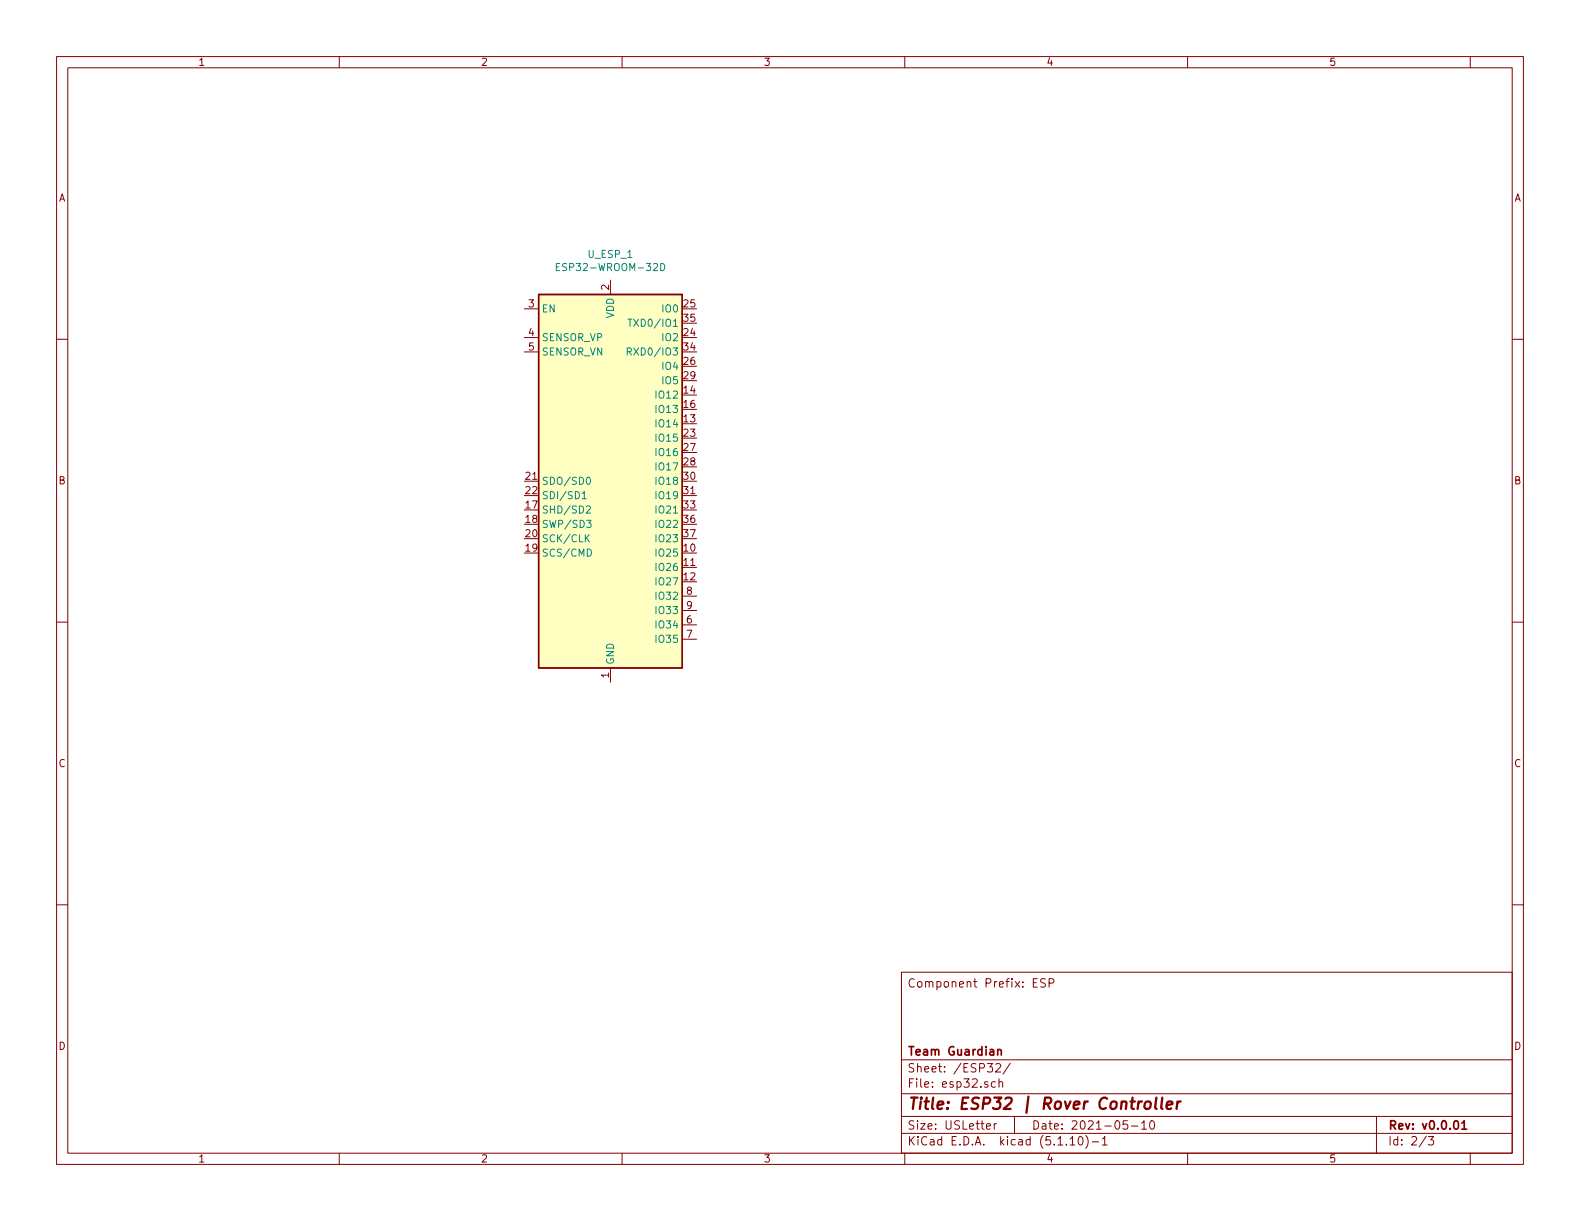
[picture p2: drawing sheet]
<svg xmlns="http://www.w3.org/2000/svg" width="279mm" height="216mm" viewBox="0 0 279 216" stroke-linecap="round" stroke-linejoin="round" font-family="sans-serif">
<g fill="none" stroke="#840000" stroke-width=".18">
<path d="M10 10h259.4v195.9h-259.4zM12 12h255.4v191.9h-255.4zM60 10v2M110 10v2M160 10v2M210 10v2M260 10v2M10 60h2M92.7 54.6h2.5M92.7 59.7h2.5M107.9 49.5v2.6M267.4 60h2"/>
<path d="M92.7 62.2h2.5M10 110h2M107.9 118.1v2.6M120.6 110.5h2.6M120.6 113h2.6M120.6 105.4h2.6M120.6 108h2.6M267.4 110h2M10 160h2M267.4 160h2M159.4 171.9h108v32h-108zM182.7 173.8h.5"/>
<path d="M183.4 173.1h-.7v1.4h.7M184.9 173.1h-.6l-.3 .2 .1 .3 .7 .4v.4l-.2 .1h-.6M185.5 173.8h.7l.2-.2-.1-.4-.2-.1h-.6v1.4M159.4 197.4h108M159.4 193.4h108M159.4 187.4h108M174.4 199.2l.8-.2-.1-.2-.4-.1-.3 .2 .1 .7h.6M174.6 188.1h.9l-.5 .5 .5 .2v.6l-.3 .2-.6-.2M175.8 198.7v1M176 191.3h-.4l-.3 .2 .1 .6 .2 .2 .4-.1M176.1 188.2l.2-.1h.4l.2 .1 .1 .3-1 1.1h1M176.2 198.7l-.3 .1-.1 .2"/>
<path d="M176.7 191.4v-.1a.37 .37 0 0 1 .6 .2v.8M176.7 190.8v1.5M178.7 188l-1.3 1.9M179.4 197.4v3M199.4 198.2h-.7l-.1 .7 .2-.1h.5l.1 .2v.5l-.2 .2-.6-.2M200.1 199.1h1.1M201.9 198.6l.4-.4v1.5M201.9 199.7h.8M203.5 198.2h.2a.8 .8 0 0 1 .5 .7 .8 .8 0 0 1-.5 .8 1 1 0 0 1-.2-1.5zM243.4 197.4v6.5M60 203.9v2M110 203.9v2"/>
<path d="M159.4 200.4h108M160 203.9v2M189.2 201.4l.5-.4v1.5M189.2 202.5h.9M190.9 201h.1a.8 .8 0 0 1 .5 .7 .8 .8 0 0 1-.5 .8 1 1 0 0 1-.1-1.5zM192 200.8a1.71 1.71 0 0 1 0 2.2M193.1 201.9h1.2M194.9 201.4l.5-.4v1.5M194.9 202.5h.9M210 203.9v2M252.2 200.9l-1.2 1.9M252.6 201h.9l-.5 .5 .4 .2v.6l-.2 .2-.6-.2"/>
<path d="M260 203.9v2"/>
</g>
<path d="M176.4 185.7l.2-.1h.4l.1 1M176.4 185.6v1M257.2 198.3l.4-.1a.94 .94 0 0 1 0 1.5l-.5-.3v-.6zM258.5 198.6l.4-.4v1.5M258.5 199.7h.9" fill="none" stroke="#840000" stroke-width=".3"/>
<path d="M202.7 194.8a.54 .54 0 0 1 .8 .3l-.1 .6a.56 .56 0 0 1-.5 .4 .56 .56 0 0 1-.5-.4v-.6zM204.5 194.1l-.2 1.7 .2 .3M205.5 194.1l-.2 1.7 .3 .3M206.3 195.4l1-.2v-.4h-.6l-.3 .2-.1 1 .2 .1 .6-.1M208.2 194.8l-.1 1.3M208.8 194.8a.54 .54 0 0 0-.6 .3" fill="none" stroke="#840000" stroke-width=".41"/>
<path d="M95.2 52.1h25.4v66h-25.4z" fill="#ffffc2" stroke="#ffffc2" stroke-width=".18"/>
<path d="M95.2 52.1h25.4v66h-25.4z" fill="none" stroke="#840000" stroke-width=".25"/>
<g fill="none" stroke="#008484" stroke-width=".18">
<path d="M98.4 47.2h.4M99 46.6h-.6v1.3h.6M111 56.4h.8M111.4 56.4v1.3M116.8 46.6a.64 .64 0 0 1 .8 .6 .64 .64 0 0 1-.8 .7zM110.9 62.2l.6-.1 .2-.1-.1-.4-.2-.1h-.5v1.3M111.2 62.2l.5 .6M102.9 87.3l.4-.4v1.3M102.9 88.2h.8M103.7 89.6l.5-.1 .2 .3-.8 .9h.8M103.7 95.1l.5 .7M103.7 92h.8l-.4 .5 .4 .1-.1 .6-.5 .1-.2-.2"/>
<path d="M103.8 84.5l.2-.1a.67 .67 0 0 1 .4 .6 .67 .67 0 0 1-.4 .6l-.3-.2v-.2zM103.9 97.1a.64 .64 0 0 1 .7 .6 .64 .64 0 0 1-.7 .6zM104.2 94.5l-.7 .8"/>
</g>
<text font-size="2.8" fill="#840000" x="160.4" y="196.2">Title: ESP32 | Rover Controller</text>
<g font-size="2.1" fill="#840000">
<text x="160.4" y="174.6">Component Prefix: ESP</text>
<text x="160.4" y="189.6">Sheet: /ESP32/</text>
<text x="160.4" y="186.6">Team Guardian</text>
<text x="160.4" y="192.3">File: esp32.sch</text>
<text x="160.4" y="202.5">KiCad E.D.A. kicad (5.1.10)-1</text>
<text x="160.4" y="199.7">Size: USLetter</text>
<text x="182.4" y="199.7">Date: 2021-05-10</text>
<text x="245.4" y="199.7">Rev: v0.0.01</text>
<text x="245.4" y="202.5">Id: 2/3</text>
</g>
<g font-size="1.8" fill="#840000">
<text x="35" y="11.6">1</text>
<text x="85" y="11.6">2</text>
<text x="135" y="11.6">3</text>
<text x="185" y="11.6">4</text>
<text x="235" y="11.6">5</text>
<text x="10.4" y="35.6">A</text>
<text x="267.8" y="35.6">A</text>
<text x="107.7" y="51.3" transform="rotate(-90 107.7 51.3)">2</text>
<text x="93.5" y="54.4">3</text>
<text x="93.5" y="59.4">4</text>
<text x="121" y="59.4">24</text>
<text x="121" y="54.4">25</text>
<text x="121" y="56.9">35</text>
<text x="93.5" y="62">5</text>
<text x="121" y="64.5">26</text>
<text x="121" y="62">34</text>
<text x="121" y="69.6">14</text>
<text x="121" y="67.1">29</text>
<text x="121" y="74.7">13</text>
<text x="121" y="72.1">16</text>
<text x="121" y="77.2">23</text>
<text x="121" y="79.8">27</text>
<text x="121" y="82.3">28</text>
<text x="10.4" y="85.6">B</text>
<text x="93" y="89.9">17</text>
<text x="93" y="84.8">21</text>
<text x="93" y="87.4">22</text>
<text x="121" y="84.8">30</text>
<text x="121" y="87.4">31</text>
<text x="121" y="89.9">33</text>
<text x="267.8" y="85.6">B</text>
<text x="93" y="92.5">18</text>
<text x="93" y="95">20</text>
<text x="121" y="92.5">36</text>
<text x="121" y="95">37</text>
<text x="93" y="97.5">19</text>
<text x="121" y="97.5">10</text>
<text x="121" y="100.1">11</text>
<text x="121" y="102.6">12</text>
<text x="121.4" y="105.2">8</text>
<text x="121.4" y="107.7">9</text>
<text x="121.4" y="110.2">6</text>
<text x="121.4" y="112.8">7</text>
<text x="107.7" y="119.9" transform="rotate(-90 107.7 119.9)">1</text>
<text x="10.4" y="135.6">C</text>
<text x="267.8" y="135.6">C</text>
<text x="10.4" y="185.6">D</text>
<text x="267.8" y="185.6">D</text>
<text x="35" y="205.5">1</text>
<text x="85" y="205.5">2</text>
<text x="135" y="205.5">3</text>
<text x="185" y="205.5">4</text>
<text x="235" y="205.5">5</text>
</g>
<g font-size="1.8" fill="#008484">
<text x="99.4" y="47.9">ESP32-WROOM-32D</text>
<text x="104.1" y="45.6">U_ESP_1</text>
<text x="95.8" y="55.2">EN</text>
<text x="108.6" y="56.3" transform="rotate(-90 108.6 56.3)">VDD</text>
<text x="112.3" y="57.8">TXD0/IO1</text>
<text x="117.3" y="55.2">IO0</text>
<text x="95.8" y="60.3">SENSOR_VP</text>
<text x="95.8" y="62.9">SENSOR_VN</text>
<text x="112.1" y="62.9">RXD0/IO3</text>
<text x="117.3" y="60.3">IO2</text>
<text x="117.3" y="65.4">IO4</text>
<text x="116.3" y="70.5">IO12</text>
<text x="117.3" y="67.9">IO5</text>
<text x="116.3" y="75.6">IO14</text>
<text x="116.3" y="73">IO13</text>
<text x="116.3" y="78.1">IO15</text>
<text x="116.3" y="80.6">IO16</text>
<text x="116.3" y="83.2">IO17</text>
<text x="95.8" y="85.7">SDO/SD0</text>
<text x="95.8" y="88.3">SDI/SD1</text>
<text x="116.3" y="85.7">IO18</text>
<text x="116.3" y="88.3">IO19</text>
<text x="95.8" y="90.8">SHD/SD2</text>
<text x="95.8" y="93.3">SWP/SD3</text>
<text x="95.8" y="95.9">SCK/CLK</text>
<text x="116.3" y="90.8">IO21</text>
<text x="116.3" y="93.3">IO22</text>
<text x="116.3" y="95.9">IO23</text>
<text x="95.8" y="98.4">SCS/CMD</text>
<text x="116.3" y="98.4">IO25</text>
<text x="116.3" y="101">IO26</text>
<text x="116.3" y="103.5">IO27</text>
<text x="116.3" y="106">IO32</text>
<text x="116.3" y="111.1">IO34</text>
<text x="116.3" y="113.7">IO35</text>
<text x="116.3" y="108.6">IO33</text>
<text x="108.6" y="117.6" transform="rotate(-90 108.6 117.6)">GND</text>
</g>
</svg>
